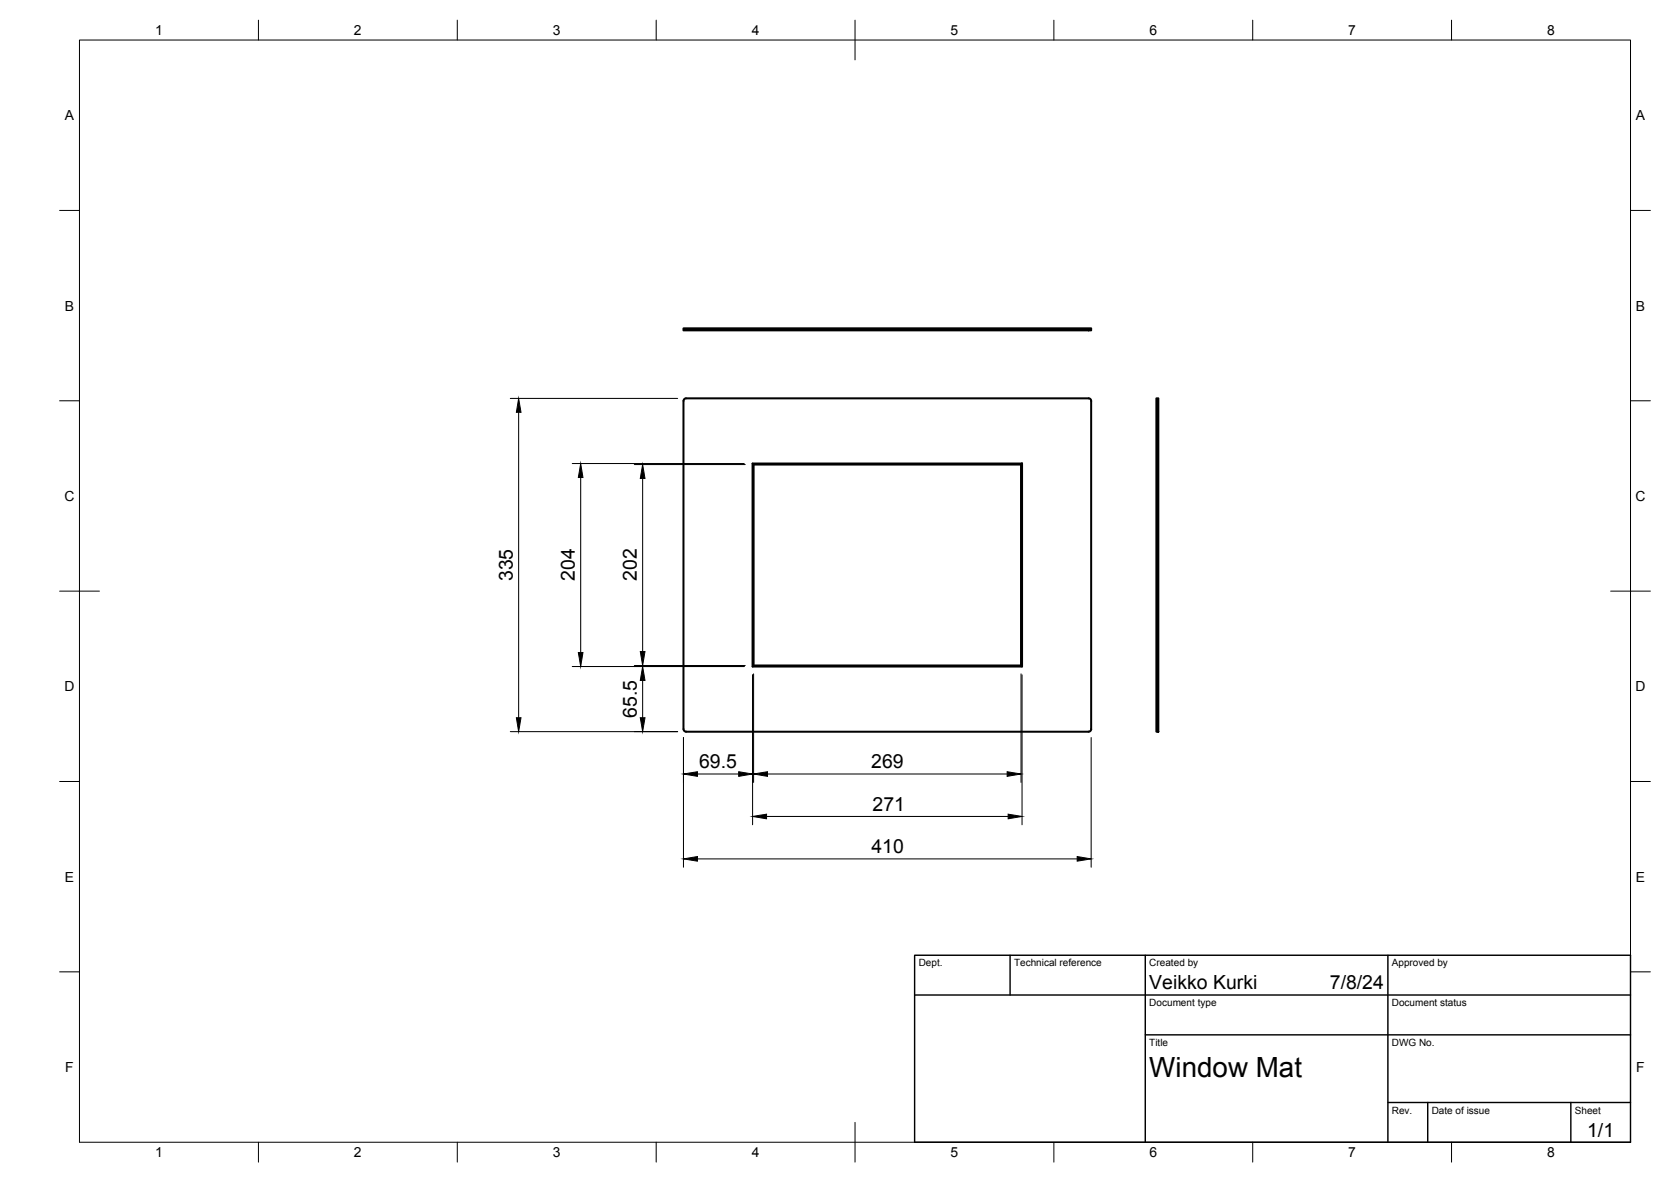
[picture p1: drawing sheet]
<svg xmlns="http://www.w3.org/2000/svg" width="420mm" height="297mm" viewBox="0 0 420 297" stroke-linecap="round" stroke-linejoin="round" font-family="sans-serif">
<!-- layer: Visible -->
<path d="M171.9 82.5h102.5v.5h-102.5zM171.9 100.7v82.5l.2 .5 .4 .2h101.2l.5-.2 .2-.5v-82.5M171.9 100.7l.2-.4 .4-.2h101.2l.5 .2 .2 .4M189.2 116.5h67.8v51h-67.8zM189.2 116.5l.3 .2h67.2M189.5 116.7v50.5M257 116.5l-.3 .2v50.5M290.8 100.1h.5v83.8h-.5zM189.2 167.5l.3-.3h67.2l.3 .3" fill="none" stroke="#000" stroke-width=".51"/>
<!-- layer: Hidden -->
<g fill="none" stroke="#000" stroke-width=".25">
<path d="M189.2 82.5l.3 .3h2.7M189.5 82.8v.2M193.3 82.8h2.4M196.9 82.8h2.4M200.5 82.8h2.4M204 82.8h2.4M207.6 82.8h2.4M211.2 82.8h2.4M214.8 82.8h2.3M218.3 82.8h2.4M221.9 82.8h2.4M225.5 82.8h2.4"/>
<path d="M229.1 82.8h2.3M232.6 82.8h2.4M236.2 82.8h2.4M239.8 82.8h2.4M243.4 82.8h2.3M246.9 82.8h2.4M250.5 82.8h2.4M256.7 82.8v.2M257 82.5l-.3 .3h-2.6M290.8 116.7h.2M291 116.7v1.5M291 119.4v2.3"/>
<path d="M291.3 116.5l-.3 .2M291 122.9v2.4M291 126.5v2.4M291 130.1v2.4M291 133.7v2.3M291 137.2v2.4M291 140.8v2.4M291 144.4v2.4M291 147.9v2.4M291 151.5v2.4M291 155.1v2.4M291 158.7v2.3"/>
<path d="M290.8 167.2h.2M291 167.2l.3 .3M291 162.2v2.4M291 165.8v1.4"/>
</g>
<!-- layer: BORDER -->
<g fill="none" stroke="#000" stroke-width=".25">
<path d="M20 10.1h390v276.9h-390zM65 5.1v5M115 5.1v5M165 5.1v5M215 5.1v10M265 5.1v5M315 5.1v5M365 5.1v5M15 52.9h5M410 52.9h5M15 100.7h5M410 100.7h5"/>
<path d="M15 148.6h10M405 148.6h10M15 196.4h5M410 196.4h5M15 244.2h5M410 244.2h5M65 287v5M115 287v5M165 287v5M215 282.1v9.9M265 287v5M315 287v5"/>
<path d="M365 287v5"/>
</g>
<!-- layer: TITLEBLOCK -->
<path d="M230 240.1h180v46.9h-180zM230 250h180M254 240.1v9.9M288 240.1v46.9M349 240.1v46.9M288 260.1h122M349 277.1h61M359 277.1v9.9M395 277.1v9.9" fill="none" stroke="#000" stroke-width=".36"/>
<!-- layer: FD_Dimensions -->
<g fill="none" stroke="#000" stroke-width=".25">
<path d="M128.3 100.1h42.1M130.4 103.6v76.8M143.9 116.5h43.2M159.5 116.7h27.9M146 120v44M161.6 120.2v43.5M143.9 167.5h43.2M159.5 167.2h27.9M161.6 171v9.4M189.2 169.6v37.7M189.5 169.3v27.3M256.7 169.3v27.3"/>
<path d="M257 169.6v37.7M128.3 183.9h42.1M171.9 185.3v32.6M175.4 194.5h10.3M193 194.5h60.2M274.4 185.3v32.6M175.4 215.8h95.4M192.7 205.2h60.8"/>
</g>
<g fill="#000" stroke="#000" stroke-width=".25">
<path d="M130.4 100.1l.6 3.5h-1.2zM146 116.5l.6 3.5h-1.2zM161.6 116.7l.6 3.5h-1.2zM145.4 164h1.2l-.6 3.5zM161.6 167.5l.6 3.5h-1.2zM161 163.7h1.2l-.6 3.5zM129.8 180.4h1.2l-.6 3.5zM161 180.4h1.2l-.6 3.5zM171.9 194.5l3.5-.6v1.2zM185.7 193.9l3.5 .6-3.5 .6zM189.5 194.5l3.5-.6v1.2zM253.2 193.9l3.5 .6-3.5 .6z"/>
<path d="M171.9 215.8l3.5-.5v1.1zM189.2 205.2l3.5-.6v1.2zM253.5 204.6l3.5 .6-3.5 .6zM270.8 215.3l3.6 .5-3.6 .6z"/>
</g>
<text font-size="7" x="289" y="270.6">Window Mat</text>
<g font-size="4.9">
<text x="128.9" y="146.1" transform="rotate(-90 128.9 146.1)">335</text>
<text x="144.5" y="146" transform="rotate(-90 144.5 146)">204</text>
<text x="160.1" y="146" transform="rotate(-90 160.1 146)">202</text>
<text x="160.1" y="180.4" transform="rotate(-90 160.1 180.4)">65.5</text>
<text x="175.8" y="193">69.5</text>
<text x="219.1" y="193">269</text>
<text x="219.4" y="203.8">271</text>
<text x="219.1" y="214.4">410</text>
<text x="289" y="248.5">Veikko Kurki</text>
<text x="334.4" y="248.5">7/8/24</text>
<text x="399.1" y="285.7">1/1</text>
</g>
<g font-size="3.5">
<text x="39" y="8.8">1</text>
<text x="89" y="8.8">2</text>
<text x="139" y="8.8">3</text>
<text x="189" y="8.8">4</text>
<text x="239" y="8.8">5</text>
<text x="289" y="8.8">6</text>
<text x="339" y="8.8">7</text>
<text x="389" y="8.8">8</text>
<text x="16.3" y="30.2">A</text>
<text x="411.3" y="30.2">A</text>
<text x="16.3" y="78">B</text>
<text x="411.3" y="78">B</text>
<text x="16.2" y="125.9">C</text>
<text x="411.2" y="125.9">C</text>
<text x="16.2" y="173.7">D</text>
<text x="411.2" y="173.7">D</text>
<text x="16.3" y="221.6">E</text>
<text x="411.3" y="221.6">E</text>
<text x="16.4" y="269.4">F</text>
<text x="411.4" y="269.4">F</text>
<text x="39" y="290.8">1</text>
<text x="89" y="290.8">2</text>
<text x="139" y="290.8">3</text>
<text x="189" y="290.8">4</text>
<text x="239" y="290.8">5</text>
<text x="289" y="290.8">6</text>
<text x="339" y="290.8">7</text>
<text x="389" y="290.8">8</text>
</g>
<g font-size="2.5">
<text x="231" y="242.9">Dept.</text>
<text x="255" y="242.9">Technical reference</text>
<text x="289" y="242.9">Created by</text>
<text x="350" y="242.9">Approved by</text>
<text x="289" y="252.8">Document type</text>
<text x="350" y="252.8">Document status</text>
<text x="289" y="262.9">Title</text>
<text x="350" y="262.9">DWG No.</text>
<text x="350" y="279.9">Rev.</text>
<text x="360" y="279.9">Date of issue</text>
<text x="396" y="279.9">Sheet</text>
</g>
</svg>
